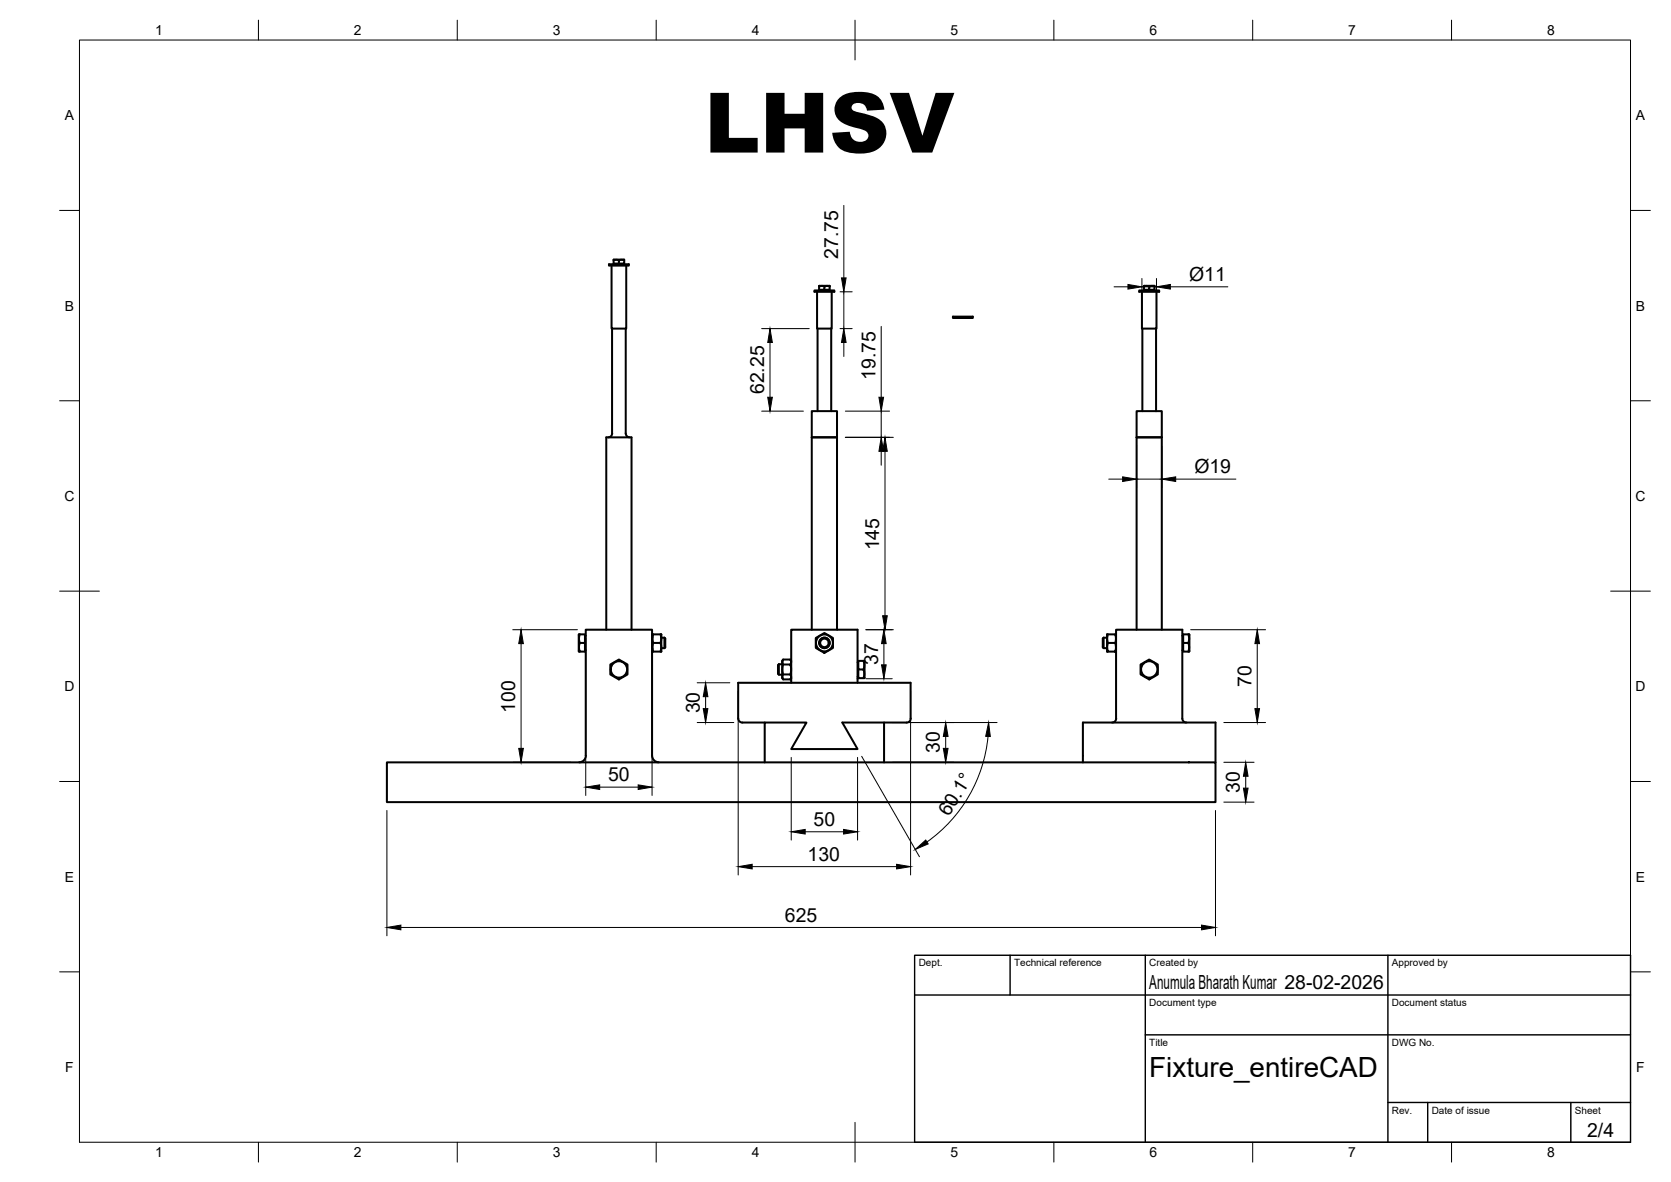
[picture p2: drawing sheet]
<svg xmlns="http://www.w3.org/2000/svg" width="420mm" height="297mm" viewBox="0 0 420 297" stroke-linecap="round" stroke-linejoin="round" font-family="sans-serif">
<!-- layer: Visible -->
<g fill="none" stroke="#000" stroke-width=".51">
<path d="M153.1 66.4h5v.3h-5zM153.8 66.7v15.9h3.7v-15.9M154.3 65.4h1.3M154.4 66.2l.1 .2M156.8 66.2l-.1 .2M157 65.4h-1.4v.8h-1.3v-.9h2.7v.9h-1.4M204.8 73h5v.3h-5zM205.4 73.3v9.3h3.7v-9.3M206 72l.5-.1 .8 .1M206.1 72.8l.1 .2M208.5 72.8l-.1 .2M208.6 72l-1.1-.1-.2 .1v.8h-1.3v-.9h2.6v.9h-1.3"/>
<path d="M239.6 79.6h5v.3h-5zM286.4 73h5.1v.3h-5.1zM287.1 73.3v9.3h3.7v-9.3M287.6 72l.5-.1 .9 .1M287.8 72.8v.2M290.2 72.8l-.1 .2M290.3 72l-1.1-.1-.2 .1v.8h-1.4v-.9h2.7v.9h-1.3M153.9 82.6v26.3M157.3 82.6v26.3M205.6 82.6v20.7M209 82.6v20.7M287.2 82.6v20.7"/>
<path d="M290.7 82.6v20.7M153.9 108.9a1.01 1.01 0 0 1-1 1M157.3 108.9a1.01 1.01 0 0 0 1 1M204.1 109.9h6.4M204.1 109.9v-6.6h6.4v6.6M204.1 109.9v48.3M210.5 109.9v48.3M285.8 109.9h6.3M285.8 109.9v-6.6h6.3v6.6M285.8 109.9v48.3M292.1 109.9v48.3M145.8 159.4l-.2 .8 .2 1.4h1.3v2.2h-1.3l-.2-.9 .2-1.3"/>
<path d="M147.1 159.6l.2 .2M152.4 158.2v-48.3h6.4v48.3M164.2 159.4l-.2 .9 .2 1.3h1.9M166.1 159.4l-2.1 .1v4.3h2.3v-4.3l-.2-.1 .2 .9-.2 1.3 .2 1.2-.2 1M278.6 159.4h1.8l.2 1-.2 1.2M280.4 159.4l.2 .1M297.5 159.6l-.2 .2M298.8 159.4l.2 1-.2 1.2M147.1 161.6v-2.2h-1.5l-.1 4.2 .3 .2M147.3 163.4l-.2 .1M153.5 167l1.4-.8a1.29 1.29 0 0 1 1.9 .2l.2 .1a1.31 1.31 0 0 1 .8 1.8v.3a1.16 1.16 0 0 1-1 1.5l-.4 .2a1.29 1.29 0 0 1-1.9-.2l-.3-.2a1.3 1.3 0 0 1-.7-1.7zM164 160.3h.1"/>
<path d="M164 162.9h.1M164.2 161.6l-.2 .9 .2 1.3M166.3 160.3h.8M166.3 162.9h.8M167.1 160.3v2.6M167.1 160.3l.2 .2v2.2l-.2 .2M195.8 166.9v2.7M195.8 166.9l-.2 .3v2.1l.2 .3h.9M195.8 166.9h.9M196.9 165.7l-.2 .7 .2 .6-.2 1.2 .2 1.3-.1 1 .1 .2h1.8M196.9 169.5h1.8l.2 .5-.2 .7M196.9 167h1.8l.2 .9-.2 1.6"/>
<path d="M198.7 167l.2-.5-.2-.8h-1.8l-.2 .4v4.3l.2 .3M198.7 165.7l.2 .4M198.9 171.6v-13.4h16.7v13.4M198.9 170.4l-.2 .3M205.1 160.3l1.4-.8a1.29 1.29 0 0 1 1.9 .2l.3 .2a1.31 1.31 0 0 1 .7 1.8v.2a1.16 1.16 0 0 1-1 1.5l-.4 .2a1.29 1.29 0 0 1-1.9-.2l-.2-.1a1.3 1.3 0 0 1-.8-1.8zM215.6 170.1l.2 .1M215.8 168.2v2.2h1.5v-4.3h-1.5v2.1h1.3l.2 .9-.2 1.3M215.8 166.3l-.2 .1M217.1 166.1l.2 .8-.2 1.3M277.5 160.3v2.6M277.5 160.3l-.2 .2v2.2l.2 .2h.9M277.5 160.3h.9"/>
<path d="M278.6 161.6h1.8l.2 1-.2 1.2h-1.8l-.2-.9zM278.6 161.6l-.2-.9 .2-1.3h-.2v4.3l.2 .1M280.6 163.7l-.2 .1M286.8 167l1.4-.8a.89 .89 0 0 1 1.5 0l.7 .4a1.23 1.23 0 0 1 .7 1.6v.4a1.16 1.16 0 0 1-1 1.5l-.4 .2a1.32 1.32 0 0 1-1.9-.2l-.3-.2a1.27 1.27 0 0 1-.7-1.7zM297.3 163.4l.2 .1M297.5 161.6v2.2h1.5v-4.4h-1.5v2.2h1.3l.2 .9-.2 1.3M97.3 191.6h208.3v10h-208.3zM164 189.9v-31.7h-16.7v31.7a1.66 1.66 0 0 1-1.7 1.7M164 189.9a1.66 1.66 0 0 0 1.6 1.7M192.3 191.6v-10h10.5l-3.9 6.6h16.7l-3.8-6.6h10.5v10M229 180.6v-9h-43.4v9a1.01 1.01 0 0 0 1 1h5.7M229 180.6a1.01 1.01 0 0 1-1 1h-5.7"/>
<path d="M272.3 191.6v-10h33.3v10M280.6 180.6v-22.4h16.7v22.4a1.01 1.01 0 0 0 1 1M280.6 180.6a1.01 1.01 0 0 1-1 1"/>
<circle cx="155.6" cy="168.2" r="2.06"/>
<circle cx="207.3" cy="161.6" r="1.07"/>
<circle cx="207.3" cy="161.6" r="1.3"/>
<circle cx="207.3" cy="161.6" r="1.32"/>
<circle cx="207.3" cy="161.6" r="2.13"/>
<circle cx="289" cy="168.2" r="2.06"/>
</g>
<!-- layer: BORDER -->
<g fill="none" stroke="#000" stroke-width=".25">
<path d="M20 10.1h390v276.9h-390zM65 5.1v5M115 5.1v5M165 5.1v5M215 5.1v10M265 5.1v5M315 5.1v5M365 5.1v5M15 52.9h5M410 52.9h5M15 100.7h5M410 100.7h5"/>
<path d="M15 148.6h10M405 148.6h10M15 196.4h5M410 196.4h5M15 244.2h5M410 244.2h5M65 287v5M115 287v5M165 287v5M215 282.1v9.9M265 287v5M315 287v5"/>
<path d="M365 287v5"/>
</g>
<!-- layer: TITLEBLOCK -->
<path d="M230 240.1h180v46.9h-180zM230 250h180M254 240.1v9.9M288 240.1v46.9M349 240.1v46.9M288 260.1h122M349 277.1h61M359 277.1v9.9M395 277.1v9.9" fill="none" stroke="#000" stroke-width=".36"/>
<!-- layer: FD_Dimensions -->
<g fill="none" stroke="#000" stroke-width=".25">
<path d="M212.2 51.6v18.2M211.2 73.3h3.1M212.2 73.3v9.3M280.1 72.1h3.5M287.1 70v10.5M287.1 72.1h3.7M290.8 70v10.5M294.3 72.1h14.4M191.5 82.6h12M193.6 86.1v13.7M211.2 82.6h3.1M212.2 86.1v3.5"/>
<path d="M221.6 82v17.8M191.5 103.3h10.5M212.6 109.9h12M212.6 103.3h11.1M221.6 103.3v6.6M221.6 113.4v3.5M222.5 113.4v41.3M285.8 112v10.5M292.1 112v10.5M278.8 120.4h3.5M285.8 120.4h6.3M295.6 120.4h15.1"/>
<path d="M128.9 158.2h16.3M217.7 158.2h6.9M299.4 158.2h18.8M131 161.7v26.4M147.3 160.3v39.6M164 160.3v39.6M175.3 171.6h8.2M177.4 175.1v3M185.6 173.7v46.2M217.7 170.6h6.6M222.2 161.7v5.4M229 173.7v46.2"/>
<path d="M316.1 161.7v16.4M128.9 191.6h14.6M150.8 197.8h9.7M175.3 181.6h9.2M198.9 190.3v20.8M215.6 190.3v20.8M216.7 190.1l14.5 25.2M224.4 191.6h15.5M224.4 181.6h26.3M237.8 185.1v3M248.4 185.1a36.8 36.8 0 0 1-15.3 26.5M307.7 191.6h7.6"/>
<path d="M307.7 181.6h10.5M313.2 195.1v3M97.3 203.7v31.5M189.1 217.8h36.3M202.5 209h9.6M305.6 203.7v31.5M307.7 201.6h7.6M100.8 233.1h201.3"/>
</g>
<g fill="#000" stroke="#000" stroke-width=".25">
<path d="M211.6 69.8h1.1l-.5 3.5zM283.6 71.5l3.5 .6-3.5 .6zM290.8 72.1l3.5-.6v1.2zM193.6 82.6l.6 3.5h-1.2zM193 99.8h1.2l-.6 3.5zM212.2 82.6l.5 3.5h-1.1zM221 99.8h1.2l-.6 3.5zM221.6 109.9l.6 3.5h-1.2zM222.5 109.9l.6 3.5h-1.2zM282.3 119.8l3.5 .6-3.5 .6zM292.1 120.4l3.5-.6v1.2zM221.9 154.7h1.2l-.6 3.5z"/>
<path d="M131 158.2l.6 3.5h-1.2zM177.4 171.6l.6 3.5h-1.2zM176.8 178.1h1.2l-.6 3.5zM221.7 167.1h1.1l-.6 3.5zM222.2 158.2l.6 3.5h-1.1zM316.1 158.2l.6 3.5h-1.2zM315.5 178.1h1.2l-.6 3.5zM130.4 188.1h1.2l-.6 3.5zM147.3 197.8l3.5-.6v1.2zM160.5 197.2l3.5 .6-3.5 .6zM237.2 188.1h1.2l-.6 3.5zM237.8 181.6l.6 3.5h-1.2z"/>
<path d="M248.6 181.6l.4 3.5-1.2-.1zM312.7 198.1h1.1l-.6 3.5zM313.2 191.6l.6 3.5h-1.1zM185.6 217.8l3.5-.6v1.2zM198.9 209l3.6-.6v1.2zM212.1 208.4l3.5 .6-3.5 .6zM225.4 217.2l3.6 .6-3.6 .6zM230.1 213.5l2.7-2.4 .6 1zM97.3 233.1l3.5-.6v1.2zM302.1 232.5l3.5 .6-3.5 .6z"/>
</g>
<text font-size="21" x="177.1" y="38.3">LHSV</text>
<text font-size="7" x="289" y="270.6">Fixture_entireCAD</text>
<g font-size="4.9">
<text x="210.7" y="65.1" transform="rotate(-90 210.7 65.1)">27.75</text>
<text x="299" y="70.5">Ø11</text>
<text x="220.1" y="95.5" transform="rotate(-90 220.1 95.5)">19.75</text>
<text x="192.2" y="99.1" transform="rotate(-90 192.2 99.1)">62.25</text>
<text x="300.3" y="118.9">Ø19</text>
<text x="221.1" y="138.3" transform="rotate(-90 221.1 138.3)">145</text>
<text x="220.8" y="167.1" transform="rotate(-90 220.8 167.1)">37</text>
<text x="314.7" y="172.6" transform="rotate(-90 314.7 172.6)">70</text>
<text x="129.6" y="179.1" transform="rotate(-90 129.6 179.1)">100</text>
<text x="176" y="179.3" transform="rotate(-90 176 179.3)">30</text>
<text x="236.3" y="189.3" transform="rotate(-90 236.3 189.3)">30</text>
<text x="152.9" y="196.3">50</text>
<text x="311.8" y="199.3" transform="rotate(-90 311.8 199.3)">30</text>
<text x="204.6" y="207.6">50</text>
<text x="238.5" y="205.3" transform="rotate(-58 238.5 205.3)">60.1°</text>
<text x="203.1" y="216.3">130</text>
<text x="197.4" y="231.6">625</text>
<text x="289" y="248.5">Anumula Bharath Kumar 28-02-2026</text>
<text x="399.1" y="285.7">2/4</text>
</g>
<g font-size="3.5">
<text x="39" y="8.8">1</text>
<text x="89" y="8.8">2</text>
<text x="139" y="8.8">3</text>
<text x="189" y="8.8">4</text>
<text x="239" y="8.8">5</text>
<text x="289" y="8.8">6</text>
<text x="339" y="8.8">7</text>
<text x="389" y="8.8">8</text>
<text x="16.3" y="30.2">A</text>
<text x="411.3" y="30.2">A</text>
<text x="16.3" y="78">B</text>
<text x="411.3" y="78">B</text>
<text x="16.2" y="125.9">C</text>
<text x="411.2" y="125.9">C</text>
<text x="16.2" y="173.7">D</text>
<text x="411.2" y="173.7">D</text>
<text x="16.3" y="221.6">E</text>
<text x="411.3" y="221.6">E</text>
<text x="16.4" y="269.4">F</text>
<text x="411.4" y="269.4">F</text>
<text x="39" y="290.8">1</text>
<text x="89" y="290.8">2</text>
<text x="139" y="290.8">3</text>
<text x="189" y="290.8">4</text>
<text x="239" y="290.8">5</text>
<text x="289" y="290.8">6</text>
<text x="339" y="290.8">7</text>
<text x="389" y="290.8">8</text>
</g>
<g font-size="2.5">
<text x="231" y="242.9">Dept.</text>
<text x="255" y="242.9">Technical reference</text>
<text x="289" y="242.9">Created by</text>
<text x="350" y="242.9">Approved by</text>
<text x="289" y="252.8">Document type</text>
<text x="350" y="252.8">Document status</text>
<text x="289" y="262.9">Title</text>
<text x="350" y="262.9">DWG No.</text>
<text x="350" y="279.9">Rev.</text>
<text x="360" y="279.9">Date of issue</text>
<text x="396" y="279.9">Sheet</text>
</g>
</svg>
